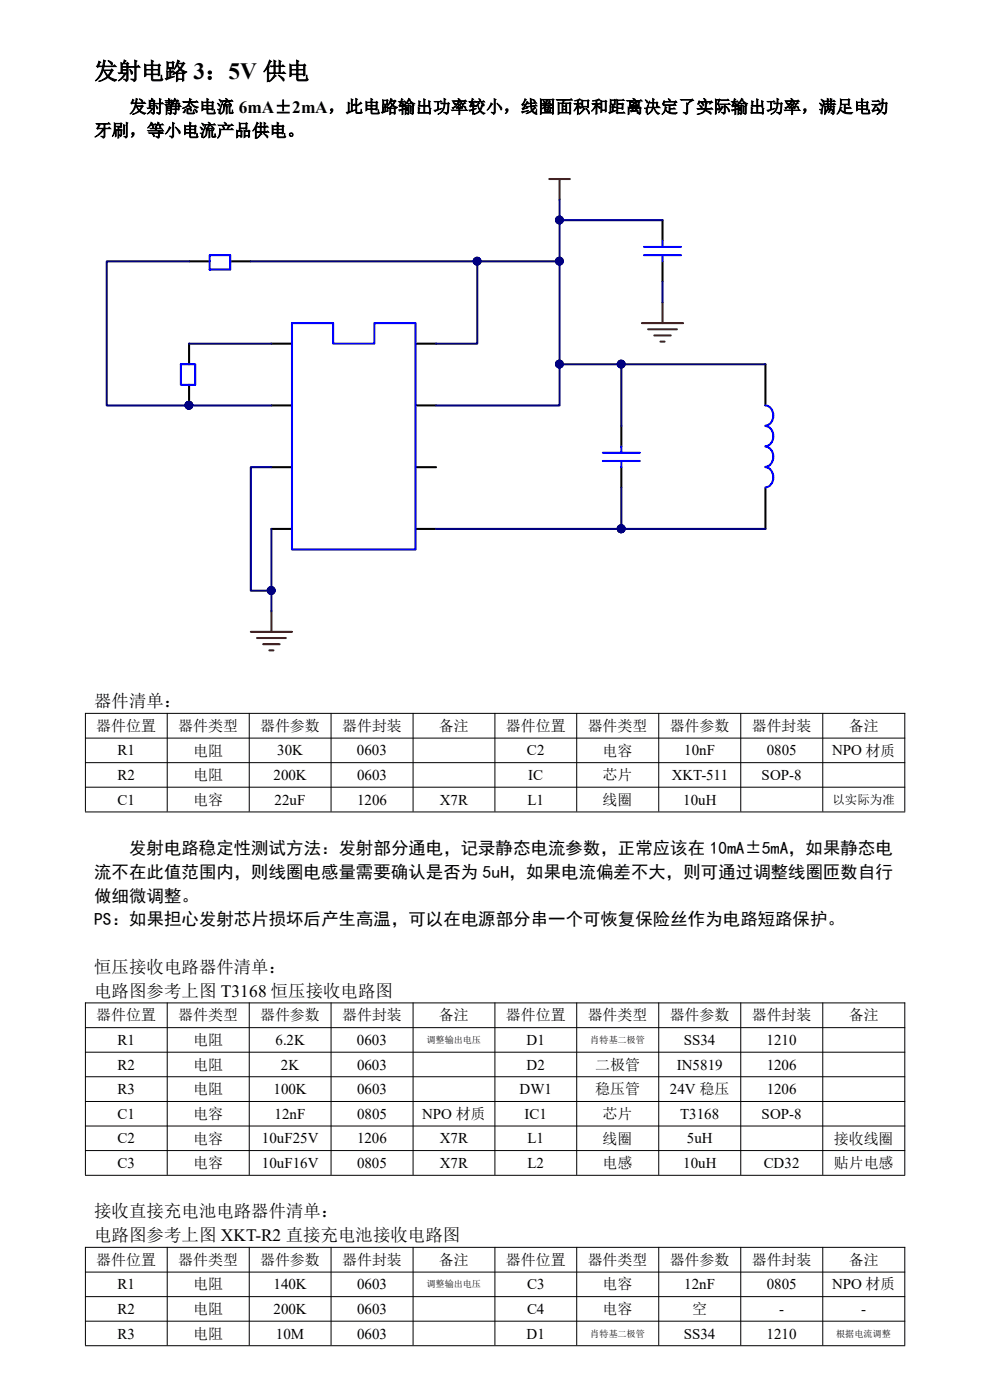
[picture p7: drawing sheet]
<svg xmlns="http://www.w3.org/2000/svg" width="210mm" height="297mm" viewBox="0 0 210 297" stroke-linecap="round" stroke-linejoin="round" font-family="sans-serif">
<g fill="none" stroke="#000" stroke-width=".44">
<path d="M40.1 55.4h4.4M48.8 55.4h4.4M140.5 46.7v4.4M140.5 55.4v4.4M40.1 72.9v4.4M57.6 72.9h4.3M88.1 72.9h4.4M162.4 77.3v8.7M40.1 81.6v4.4M57.6 86h4.3M57.6 99.1h4.3M88.1 86h4.4"/>
<path d="M88.1 99.1h4.4M131.8 90.4v4.3M131.8 99.1v4.4M57.6 112.2h4.3M88.1 112.2h4.4M162.4 103.5v8.7"/>
</g>
<g fill="none" stroke="#00f" stroke-width=".44">
<path d="M44.5 54.1h4.3v3.1h-4.3zM136.6 54.1h7.9M136.6 52.4h7.9M140.5 51.1v1.3M140.5 54.1v1.3M38.4 77.3h3v4.3h-3zM61.9 68.5h8.8v4.4h8.7v-4.4h8.7v48.1h-26.2zM127.9 96.1h7.8M127.9 97.8h7.8M131.8 94.7v1.4M131.8 97.8v1.3M162.4 86a2.21 2.21 0 0 1 1.7 2.2 2.21 2.21 0 0 1-1.7 2.1"/>
<path d="M162.4 90.4a2.21 2.21 0 0 1 1.7 2.1 2.21 2.21 0 0 1-1.7 2.2M162.4 94.7a2.21 2.21 0 0 1 1.7 2.2 2.21 2.21 0 0 1-1.7 2.1M162.4 99.1a2.21 2.21 0 0 1 1.7 2.2 2.21 2.21 0 0 1-1.7 2.1"/>
</g>
<g fill="#000080" stroke="#000080" stroke-width=".21">
<circle cx="40.1" cy="86" r=".84"/>
<circle cx="57.5" cy="125.3" r=".84"/>
<circle cx="118.7" cy="55.4" r=".84"/>
<circle cx="131.8" cy="112.2" r=".84"/>
<circle cx="131.8" cy="77.2" r=".84"/>
<circle cx="118.7" cy="77.2" r=".84"/>
<circle cx="101.2" cy="55.4" r=".84"/>
<circle cx="118.7" cy="46.7" r=".84"/>
</g>
<path d="M116.5 38h4.4M118.7 38v4.3M136.2 68.5h8.7M137.5 69.9h6.1M138.8 71.2h3.5M140.1 72.5h.9M140.5 64.2v4.3M53.2 134h8.7M54.5 135.4h6.1M55.8 136.7h3.5M57.1 138h.9M57.6 129.7v4.3" fill="none" stroke="#800000" stroke-width=".44"/>
<g fill="none" stroke="#000080" stroke-width=".44">
<path d="M40.1 55.4h-17.5v30.6h35M53.2 55.4h65.5M101.2 55.4v17.5h-8.7M118.7 42.3v43.7h-26.2M118.7 46.7h21.8M140.5 59.8v4.4M40.1 72.9h17.5M118.7 77.3h43.7M131.8 77.3v13.1M57.6 99.1h-4.4v26.2h4.4M57.6 112.2v17.5M92.5 112.2h39.3"/>
<path d="M131.8 103.5v8.7h30.6"/>
</g>
<g fill="none" stroke="#000" stroke-width=".21">
<path d="M18 151.3h174M18 156.6h174M18.1 151.3v20.9M35.5 151.3v20.9M52.9 151.3v20.9M70.2 151.3v20.9M87.6 151.3v20.9M105 151.3v20.9M122.3 151.3v20.9M139.7 151.3v20.9M157.1 151.3v20.9M174.5 151.3v20.9"/>
<path d="M191.9 151.3v20.9M18 161.8h174M18 167h174M18 172.3h174M18 212.8h174M18 218h174M18.1 212.7v36.6M35.5 212.7v36.6M52.9 212.7v36.6M70.2 212.7v36.6M87.6 212.7v36.6M105 212.7v36.6"/>
<path d="M122.3 212.7v36.6M139.7 212.7v36.6M157.1 212.7v36.6M174.5 212.7v36.6M191.9 212.7v36.6M18 223.2h174M18 228.4h174M18 233.7h174M18 238.9h174M18 244.1h174M18 249.3h174M18 264.6h174"/>
<path d="M18 269.9h174M18 275.1h174M18.1 264.5v20.9M35.5 264.5v20.9M52.9 264.5v20.9M70.2 264.5v20.9M87.6 264.5v20.9M105 264.5v20.9M122.3 264.5v20.9M139.7 264.5v20.9M157.1 264.5v20.9M174.5 264.5v20.9"/>
<path d="M191.9 264.5v20.9M18 280.3h174M18 285.5h174"/>
</g>
<text font-size="5" x="20" y="16.8">发射电路 3：5V 供电</text>
<g font-size="3.7">
<text x="27.4" y="23.9">发射静态电流 6mA±2mA，此电路输出功率较小，线圈面积和距离决定了实际输出功率，满足电动</text>
<text x="20" y="29">牙刷，等小电流产品供电。</text>
<text x="20" y="150">器件清单：</text>
<text x="27.4" y="181.2">发射电路稳定性测试方法：发射部分通电，记录静态电流参数，正常应该在 10mA±5mA，如果静态电</text>
<text x="20" y="186.2">流不在此值范围内，则线圈电感量需要确认是否为 5uH，如果电流偏差不大，则可通过调整线圈匝数自行</text>
<text x="20" y="191.3">做细微调整。</text>
<text x="20" y="196.3">PS：如果担心发射芯片损坏后产生高温，可以在电源部分串一个可恢复保险丝作为电路短路保护。</text>
<text x="20" y="206.4">恒压接收电路器件清单：</text>
<text x="20" y="211.5">电路图参考上图 T3168 恒压接收电路图</text>
<text x="20" y="258.3">接收直接充电池电路器件清单：</text>
<text x="20" y="263.3">电路图参考上图 XKT-R2 直接充电池接收电路图</text>
</g>
<g font-size="3.2">
<text x="20.4" y="155.1">器件位置</text>
<text x="37.8" y="155.1">器件类型</text>
<text x="55.2" y="155.1">器件参数</text>
<text x="72.6" y="155.1">器件封装</text>
<text x="93.1" y="155.1">备注</text>
<text x="107.3" y="155.1">器件位置</text>
<text x="124.7" y="155.1">器件类型</text>
<text x="142.1" y="155.1">器件参数</text>
<text x="159.5" y="155.1">器件封装</text>
<text x="180" y="155.1">备注</text>
<text x="24.9" y="160.3">R1</text>
<text x="41" y="160.3">电阻</text>
<text x="58.8" y="160.3">30K</text>
<text x="75.7" y="160.3">0603</text>
<text x="111.8" y="160.3">C2</text>
<text x="127.8" y="160.3">电容</text>
<text x="145.2" y="160.3">10nF</text>
<text x="162.7" y="160.3">0805</text>
<text x="176.5" y="160.3">NPO 材质</text>
<text x="24.9" y="165.5">R2</text>
<text x="41" y="165.5">电阻</text>
<text x="58" y="165.5">200K</text>
<text x="75.7" y="165.5">0603</text>
<text x="112.1" y="165.5">IC</text>
<text x="127.8" y="165.5">芯片</text>
<text x="142.5" y="165.5">XKT-511</text>
<text x="161.6" y="165.5">SOP-8</text>
<text x="24.9" y="170.7">C1</text>
<text x="41" y="170.7">电容</text>
<text x="58.3" y="170.7">22uF</text>
<text x="75.7" y="170.7">1206</text>
<text x="93.3" y="170.7">X7R</text>
<text x="111.9" y="170.7">L1</text>
<text x="127.8" y="170.7">线圈</text>
<text x="144.9" y="170.7">10uH</text>
<text x="20.4" y="216.5">器件位置</text>
<text x="24.9" y="221.7">R1</text>
<text x="37.8" y="216.5">器件类型</text>
<text x="41" y="221.7">电阻</text>
<text x="55.2" y="216.5">器件参数</text>
<text x="58.4" y="221.7">6.2K</text>
<text x="72.6" y="216.5">器件封装</text>
<text x="75.7" y="221.7">0603</text>
<text x="93.1" y="216.5">备注</text>
<text x="107.3" y="216.5">器件位置</text>
<text x="111.7" y="221.7">D1</text>
<text x="124.7" y="216.5">器件类型</text>
<text x="142.1" y="216.5">器件参数</text>
<text x="145.1" y="221.7">SS34</text>
<text x="159.5" y="216.5">器件封装</text>
<text x="162.6" y="221.7">1210</text>
<text x="180" y="216.5">备注</text>
<text x="24.9" y="226.9">R2</text>
<text x="41" y="227">电阻</text>
<text x="59.6" y="226.9">2K</text>
<text x="75.7" y="226.9">0603</text>
<text x="111.7" y="226.9">D2</text>
<text x="126.3" y="227">二极管</text>
<text x="143.6" y="226.9">IN5819</text>
<text x="162.6" y="226.9">1206</text>
<text x="24.9" y="232.2">R3</text>
<text x="41" y="232.2">电阻</text>
<text x="58" y="232.2">100K</text>
<text x="75.7" y="232.2">0603</text>
<text x="110.2" y="232.2">DW1</text>
<text x="126.3" y="232.2">稳压管</text>
<text x="142.1" y="232.2">24V 稳压</text>
<text x="162.6" y="232.2">1206</text>
<text x="24.9" y="237.4">C1</text>
<text x="41" y="237.4">电容</text>
<text x="58.3" y="237.4">12nF</text>
<text x="75.7" y="237.4">0805</text>
<text x="89.5" y="237.4">NPO 材质</text>
<text x="111.3" y="237.4">IC1</text>
<text x="127.8" y="237.4">芯片</text>
<text x="144.3" y="237.4">T3168</text>
<text x="161.6" y="237.4">SOP-8</text>
<text x="24.9" y="242.6">C2</text>
<text x="41" y="242.6">电容</text>
<text x="55.5" y="242.6">10uF25V</text>
<text x="75.7" y="242.6">1206</text>
<text x="93.3" y="242.6">X7R</text>
<text x="111.9" y="242.6">L1</text>
<text x="127.8" y="242.6">线圈</text>
<text x="145.7" y="242.6">5uH</text>
<text x="176.9" y="242.6">接收线圈</text>
<text x="24.9" y="247.8">C3</text>
<text x="41" y="247.8">电容</text>
<text x="55.5" y="247.8">10uF16V</text>
<text x="75.7" y="247.8">0805</text>
<text x="93.3" y="247.8">X7R</text>
<text x="111.9" y="247.8">L2</text>
<text x="127.8" y="247.8">电感</text>
<text x="144.9" y="247.8">10uH</text>
<text x="162" y="247.8">CD32</text>
<text x="176.9" y="247.8">贴片电感</text>
<text x="20.4" y="268.3">器件位置</text>
<text x="37.8" y="268.3">器件类型</text>
<text x="55.2" y="268.3">器件参数</text>
<text x="72.6" y="268.3">器件封装</text>
<text x="93.1" y="268.3">备注</text>
<text x="107.3" y="268.3">器件位置</text>
<text x="124.7" y="268.3">器件类型</text>
<text x="142.1" y="268.3">器件参数</text>
<text x="159.5" y="268.3">器件封装</text>
<text x="180" y="268.3">备注</text>
<text x="24.9" y="273.6">R1</text>
<text x="41" y="273.6">电阻</text>
<text x="58" y="273.6">140K</text>
<text x="75.7" y="273.6">0603</text>
<text x="111.8" y="273.6">C3</text>
<text x="127.8" y="273.6">电容</text>
<text x="145.2" y="273.6">12nF</text>
<text x="162.7" y="273.6">0805</text>
<text x="176.5" y="273.6">NPO 材质</text>
<text x="24.9" y="278.8">R2</text>
<text x="41" y="278.8">电阻</text>
<text x="58" y="278.8">200K</text>
<text x="75.7" y="278.8">0603</text>
<text x="111.8" y="278.8">C4</text>
<text x="127.8" y="278.8">电容</text>
<text x="146.9" y="278.8">空</text>
<text x="165.3" y="278.8">-</text>
<text x="182.7" y="278.8">-</text>
<text x="24.9" y="284">R3</text>
<text x="41" y="284">电阻</text>
<text x="58.5" y="284">10M</text>
<text x="75.7" y="284">0603</text>
<text x="111.7" y="284">D1</text>
<text x="145.1" y="284">SS34</text>
<text x="162.6" y="284">1210</text>
</g>
<text font-size="2.6" x="176.6" y="170.5">以实际为准</text>
<g font-size="1.9">
<text x="90.5" y="221.3">调整输出电压</text>
<text x="125.2" y="221.3">肖特基二极管</text>
<text x="90.5" y="273.1">调整输出电压</text>
<text x="125.2" y="283.6">肖特基二极管</text>
<text x="177.4" y="283.6">根据电流调整</text>
</g>
</svg>
